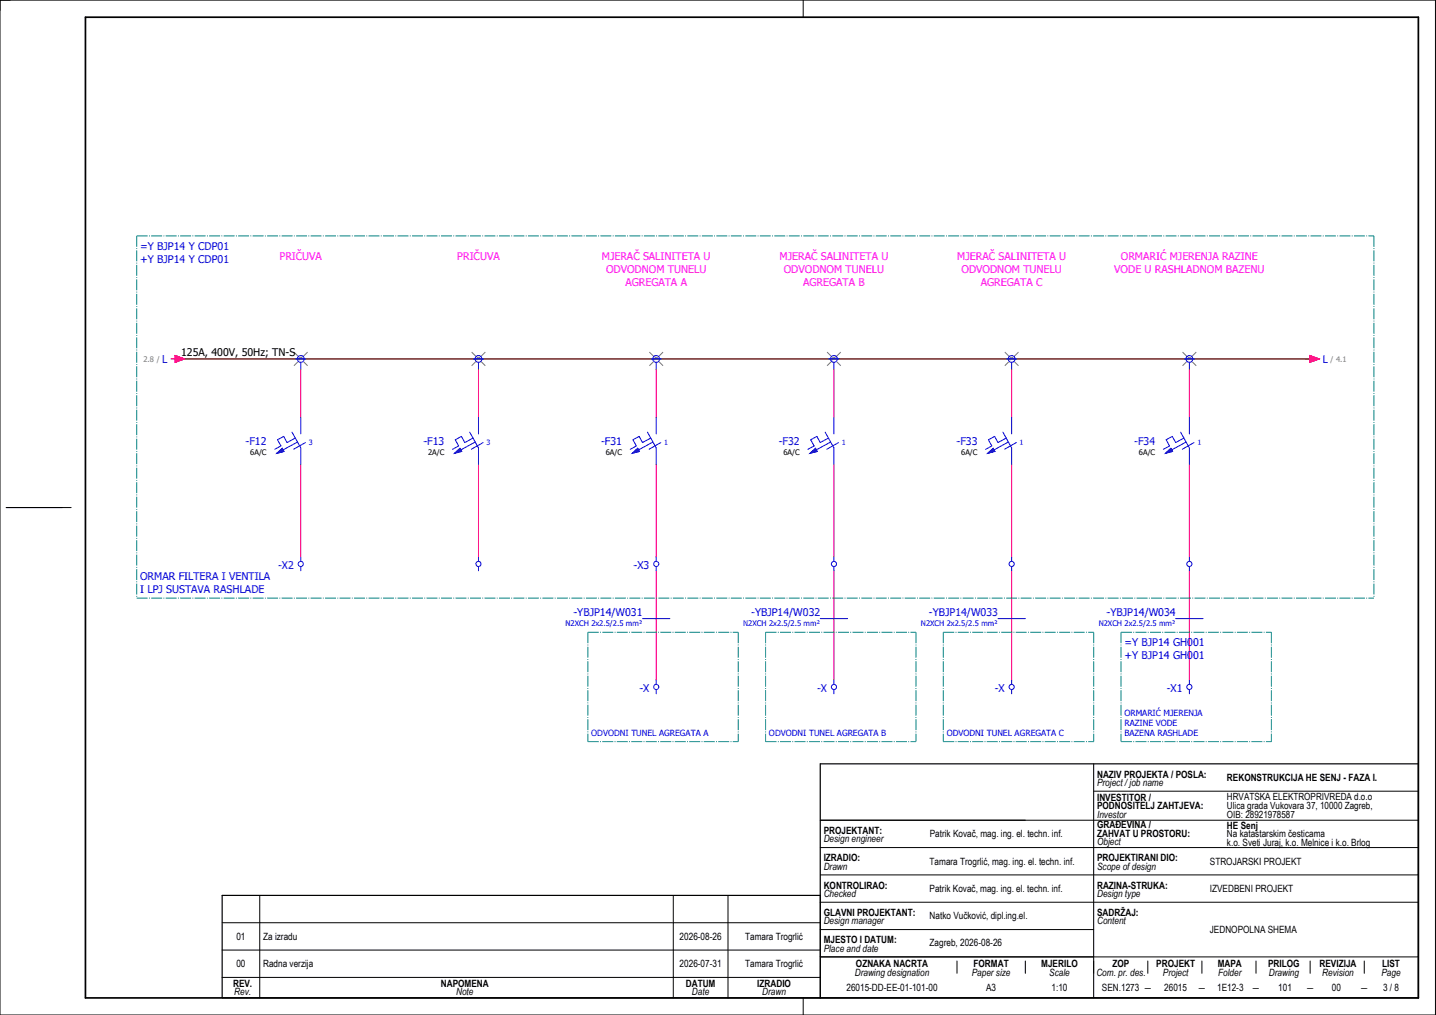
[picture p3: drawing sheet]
<svg xmlns="http://www.w3.org/2000/svg" width="420mm" height="297mm" viewBox="0 0 420 297" stroke-linecap="round" stroke-linejoin="round" font-family="sans-serif">
<g fill="none" stroke="#000" stroke-width=".29">
<path d="M0 0h420v297h-420zM235 0v5M1.8 148.5h19M320 231.5h95M320 223.5v68.5M415 223.5v68.5h-350M240 240h175M240 256h175M240 248h175M65 278h175M65 270h175M76 262v30"/>
<path d="M197 262v30M213 262v30M240 262v30M240 272h80M240 264h175M65 286h175M235 292v5M240 280h175M280 281.2v3.6M300 281.2v3.6M335.8 281.2v3.6M351.7 281.2v3.6"/>
<path d="M367.5 281.2v3.6M383.3 281.2v3.6M399.2 281.2v3.6"/>
</g>
<path d="M415 223.5h-175v68.5M240 262h-175v30" fill="none" stroke="#000" stroke-width=".35"/>
<path d="M25 5h390v287h-390z" fill="none" stroke="#000" stroke-width=".5"/>
<g fill="none" stroke="#f00" stroke-width=".29">
<path d="M50 105h1.3M51.3 104l2.7 1-2.7 1zM88 108v14.2M140 108v14.2M192 108v14.2M244 108v14.2M296 108v14.2M348 108v14.2M382 105h1.3M383.3 104l2.7 1-2.7 1zM88 135.9v27.1M140 135.9v27.1"/>
<path d="M192 135.9v27.1M244 135.9v27.1M296 135.9v27.1M348 135.9v27.1M192 167v32M244 167v32M296 167v32M348 167v32"/>
</g>
<path d="M52 105h332" fill="none" stroke="#7f3f3f" stroke-width=".5"/>
<g fill="none" stroke="#767676" stroke-width=".29" stroke-dasharray="2 2" stroke-linecap="butt">
<path d="M86 103l4 4M90 103l-4 4M138 103l4 4M142 103l-4 4M190 103l4 4M194 103l-4 4M242 103l4 4M246 103l-4 4M294 103l4 4M298 103l-4 4M346 103l4 4M350 103l-4 4"/>
<circle cx="88" cy="105" r=".5"/>
<circle cx="140" cy="105" r=".5"/>
<circle cx="192" cy="105" r=".5"/>
<circle cx="244" cy="105" r=".5"/>
<circle cx="296" cy="105" r=".5"/>
<circle cx="348" cy="105" r=".5"/>
</g>
<g fill="none" stroke="#00f" stroke-width=".29">
<path d="M86.5 105h3M88 106v2M138.5 105h3M140 106v2M190.5 105h3M192 106v2M242.5 105h3M244 106v2M294.5 105h3M296 106v2M346.5 105h3M348 106v2"/>
<path d="M81 132.6l1.6-1.4 .5 .9zM85.4 126.5l2.6 4.6v4.8M86.4 128.2l-2.4 1.3-1-1.8-1.8 1 1 1.8-1.8 1M87 129.4l-4.2 2.3M88 122.2v4.8M89.4 129.5l-3.5 2M133 132.6l1.6-1.4 .5 .9zM137.4 126.5l2.6 4.6v4.8M138.4 128.2l-2.4 1.3-1-1.8-1.8 1 1 1.8-1.8 1M139 129.4l-4.2 2.3M140 122.2v4.8M141.4 129.5l-3.5 2"/>
<path d="M185 132.6l1.6-1.4 .5 .9zM189.4 126.5l2.6 4.6v4.8M190.4 128.2l-2.4 1.3-1-1.8-1.8 1 1 1.8-1.8 1M191 129.4l-4.2 2.3M192 122.2v4.8M193.4 129.5l-3.5 2M237 132.6l1.6-1.4 .5 .9zM241.4 126.5l2.6 4.6v4.8M242.4 128.2l-2.4 1.3-1-1.8-1.8 1 1 1.8-1.8 1M243 129.4l-4.2 2.3M244 122.2v4.8M245.4 129.5l-3.5 2"/>
<path d="M289 132.6l1.6-1.4 .5 .9zM293.4 126.5l2.6 4.6v4.8M294.4 128.2l-2.4 1.3-1-1.8-1.8 1 1 1.8-1.8 1M295 129.4l-4.2 2.3M296 122.2v4.8M297.4 129.5l-3.5 2M341 132.6l1.6-1.4 .5 .9zM345.4 126.5l2.6 4.6v4.8M346.4 128.2l-2.4 1.3-1-1.8-1.8 1 1 1.8-1.8 1M347 129.4l-4.2 2.3M348 122.2v4.8M349.4 129.5l-3.5 2"/>
<path d="M88 163v1.3M88 165.8v1.2M140 163v1.3M140 165.8v1.2M192 163v1.3M192 165.8v1.2M244 163v1.3M244 165.8v1.2M296 163v1.3M296 165.8v1.2M348 163v1.3M348 165.8v1.2"/>
<path d="M188 181h8M192 199v1.3M240 181h8M244 199v1.3M292 181h8M296 199v1.3M344 181h8M348 199v1.3M192 201.8v1.2M244 201.8v1.2M296 201.8v1.2M348 201.8v1.2"/>
<circle cx="88" cy="105" r="1"/>
<circle cx="140" cy="105" r="1"/>
<circle cx="192" cy="105" r="1"/>
<circle cx="244" cy="105" r="1"/>
<circle cx="296" cy="105" r="1"/>
<circle cx="348" cy="105" r="1"/>
<circle cx="88" cy="165" r=".75"/>
<circle cx="140" cy="165" r=".75"/>
<circle cx="192" cy="165" r=".75"/>
<circle cx="244" cy="165" r=".75"/>
<circle cx="296" cy="165" r=".75"/>
<circle cx="348" cy="165" r=".75"/>
<circle cx="192" cy="201" r=".75"/>
<circle cx="244" cy="201" r=".75"/>
<circle cx="296" cy="201" r=".75"/>
<circle cx="348" cy="201" r=".75"/>
</g>
<g fill="#00f" stroke="#00f" stroke-width=".29">
<path d="M81 132.6l1.6-1.4 .5 .9z"/>
<path d="M133 132.6l1.6-1.4 .5 .9z"/>
<path d="M185 132.6l1.6-1.4 .5 .9z"/>
<path d="M237 132.6l1.6-1.4 .5 .9z"/>
<path d="M289 132.6l1.6-1.4 .5 .9z"/>
<path d="M341 132.6l1.6-1.4 .5 .9z"/>
</g>
<g fill="none" stroke="#007f7f" stroke-width=".29" stroke-dasharray="3.2 .4 .3 .4" stroke-linecap="butt">
<path d="M40 69h362M40 69v106M402 69v106M40 175h362M172 185h44M172 185v32M216 185v32M224 185h44M224 185v32M268 185v32M276 185h44M276 185v32"/>
<path d="M320 185v32M328 185h44M328 185v32M372 185v32M172 217h44M224 217h44M276 217h44M328 217h44"/>
</g>
<g fill="#f00" stroke="#f00" stroke-width=".29">
<path d="M383.3 104l2.7 1-2.7 1z"/>
<path d="M51.3 104l2.7 1-2.7 1z"/>
</g>
<g font-size="3.1" fill="#00f">
<text x="41" y="73.1">=Y BJP14 Y CDP01</text>
<text x="41" y="76.9">+Y BJP14 Y CDP01</text>
<text x="47.5" y="106.3">L</text>
<text x="387" y="106.3">L</text>
<text x="71.9" y="130.3">-F12</text>
<text x="123.9" y="130.3">-F13</text>
<text x="175.9" y="130.3">-F31</text>
<text x="227.9" y="130.3">-F32</text>
<text x="279.9" y="130.3">-F33</text>
<text x="331.9" y="130.3">-F34</text>
<text x="81.4" y="166.4">-X2</text>
<text x="185.4" y="166.4">-X3</text>
<text x="41" y="169.6">ORMAR FILTERA I VENTILA</text>
<text x="41" y="173.4">I LPJ SUSTAVA RASHLADE</text>
<text x="167.8" y="180.4">-YBJP14/W031</text>
<text x="219.8" y="180.4">-YBJP14/W032</text>
<text x="271.8" y="180.4">-YBJP14/W033</text>
<text x="323.8" y="180.4">-YBJP14/W034</text>
<text x="329" y="189.1">=Y BJP14 GH001</text>
<text x="329" y="192.9">+Y BJP14 GH001</text>
<text x="187.1" y="202.4">-X</text>
<text x="239.1" y="202.4">-X</text>
<text x="291.1" y="202.4">-X</text>
<text x="341.4" y="202.4">-X1</text>
</g>
<g font-size="3.1" fill="#f0f">
<text x="81.8" y="76.1">PRIČUVA</text>
<text x="133.8" y="76.1">PRIČUVA</text>
<text x="176.1" y="76.1">MJERAČ SALINITETA U</text>
<text x="228.1" y="76.1">MJERAČ SALINITETA U</text>
<text x="280.1" y="76.1">MJERAČ SALINITETA U</text>
<text x="327.9" y="76.1">ORMARIĆ MJERENJA RAZINE</text>
<text x="177.3" y="79.9">ODVODNOM TUNELU</text>
<text x="183" y="83.6">AGREGATA A</text>
<text x="229.3" y="79.9">ODVODNOM TUNELU</text>
<text x="235" y="83.6">AGREGATA B</text>
<text x="281.3" y="79.9">ODVODNOM TUNELU</text>
<text x="287" y="83.6">AGREGATA C</text>
<text x="326" y="79.9">VODE U RASHLADNOM BAZENU</text>
</g>
<text font-size="3.1" x="53" y="104">125A, 400V, 50Hz; TN-S</text>
<g font-size="2.9">
<text x="321" y="227.5">NAZIV PROJEKTA / POSLA:</text>
<text x="321" y="230">Project / job name</text>
<text x="359" y="228.6">REKONSTRUKCIJA HE SENJ - FAZA I.</text>
<text x="321" y="234.3">INVESTITOR /</text>
<text x="321" y="236.8">PODNOSITELJ ZAHTJEVA:</text>
<text x="321" y="239.3">Investor</text>
<text x="359" y="234.2">HRVATSKA ELEKTROPRIVREDA d.o.o</text>
<text x="359" y="236.8">Ulica grada Vukovara 37, 10000 Zagreb,</text>
<text x="359" y="239.5">OIB: 28921978587</text>
<text x="241" y="244">PROJEKTANT:</text>
<text x="272" y="245">Patrik Kovač, mag. ing. el. techn. inf.</text>
<text x="321" y="242.3">GRAĐEVINA /</text>
<text x="321" y="244.8">ZAHVAT U PROSTORU:</text>
<text x="359" y="242.6">HE Senj</text>
<text x="359" y="245.1">Na katastarskim česticama</text>
<text x="241" y="246.5">Design engineer</text>
<text x="321" y="247.3">Object</text>
<text x="359" y="247.5">k.o. Sveti Juraj, k.o. Melnice i k.o. Brlog</text>
<text x="241" y="252">IZRADIO:</text>
<text x="241" y="254.5">Drawn</text>
<text x="272" y="253">Tamara Trogrlić, mag. ing. el. techn. inf.</text>
<text x="321" y="252">PROJEKTIRANI DIO:</text>
<text x="321" y="254.5">Scope of design</text>
<text x="354" y="253.1">STROJARSKI PROJEKT</text>
<text x="241" y="260">KONTROLIRAO:</text>
<text x="241" y="262.5">Checked</text>
<text x="272" y="261">Patrik Kovač, mag. ing. el. techn. inf.</text>
<text x="321" y="260">RAZINA-STRUKA:</text>
<text x="321" y="262.5">Design type</text>
<text x="354" y="261">IZVEDBENI PROJEKT</text>
<text x="241" y="268">GLAVNI PROJEKTANT:</text>
<text x="272" y="269">Natko Vučković, dipl.ing.el.</text>
<text x="321" y="268">SADRŽAJ:</text>
<text x="69.2" y="275">01</text>
<text x="77" y="275">Za izradu</text>
<text x="198.9" y="275">2026-08-26</text>
<text x="218" y="275">Tamara Trogrlić</text>
<text x="241" y="270.5">Design manager</text>
<text x="321" y="270.5">Content</text>
<text x="354" y="273.1">JEDNOPOLNA SHEMA</text>
<text x="241" y="278.5">Place and date</text>
<text x="241" y="276">MJESTO I DATUM:</text>
<text x="272" y="276.8">Zagreb, 2026-08-26</text>
<text x="69.2" y="283">00</text>
<text x="77" y="283">Radna verzija</text>
<text x="198.9" y="283">2026-07-31</text>
<text x="218" y="283">Tamara Trogrlić</text>
<text x="250.1" y="285.6">Drawing designation</text>
<text x="250.4" y="283.1">OZNAKA NACRTA</text>
<text x="284.3" y="285.6">Paper size</text>
<text x="284.9" y="283.1">FORMAT</text>
<text x="304.7" y="283.1">MJERILO</text>
<text x="307" y="285.6">Scale</text>
<text x="320.8" y="285.6">Com. pr. des.</text>
<text x="325.5" y="283.1">ZOP</text>
<text x="338.3" y="283.1">PROJEKT</text>
<text x="340.3" y="285.6">Project</text>
<text x="356.3" y="283.1">MAPA</text>
<text x="356.4" y="285.6">Folder</text>
<text x="371.1" y="283.1">PRILOG</text>
<text x="371.3" y="285.6">Drawing</text>
<text x="386.1" y="283.1">REVIZIJA</text>
<text x="386.9" y="285.6">Revision</text>
<text x="404.2" y="285.6">Page</text>
<text x="404.4" y="283.1">LIST</text>
<text x="68.2" y="288.8">REV.</text>
<text x="68.5" y="291.3">Rev.</text>
<text x="129" y="288.8">NAPOMENA</text>
<text x="133.5" y="291.3">Note</text>
<text x="200.7" y="288.8">DATUM</text>
<text x="202.5" y="291.3">Date</text>
<text x="221.6" y="288.8">IZRADIO</text>
<text x="223" y="291.3">Drawn</text>
<text x="247.7" y="290">26015-DD-EE-01-101-00</text>
<text x="288.5" y="290.1">A3</text>
<text x="307.7" y="290">1:10</text>
<text x="322.4" y="290">SEN.1273 ―</text>
<text x="340.7" y="290">26015</text>
<text x="350.5" y="290.1">―</text>
<text x="356.1" y="290">1E12-3</text>
<text x="366.3" y="290.1">―</text>
<text x="374" y="290">101</text>
<text x="382.1" y="290.1">―</text>
<text x="389.7" y="290">00</text>
<text x="398" y="290.1">―</text>
<text x="404.7" y="290.1">3 / 8</text>
</g>
<g font-size="2.5" fill="#00f">
<text x="329" y="209.5">ORMARIĆ MJERENJA</text>
<text x="173" y="215.5">ODVODNI TUNEL AGREGATA A</text>
<text x="225" y="215.5">ODVODNI TUNEL AGREGATA B</text>
<text x="277" y="215.5">ODVODNI TUNEL AGREGATA C</text>
<text x="329" y="212.5">RAZINE VODE</text>
<text x="329" y="215.5">BAZENA RASHLADE</text>
</g>
<g font-size="2.2" fill="#7ca552">
<text x="42" y="105.9">2.8 /</text>
<text x="389.3" y="105.9">/ 4.1</text>
</g>
<g font-size="2.2">
<text x="73.2" y="133.2">6A/C</text>
<text x="125.2" y="133.2">2A/C</text>
<text x="177.2" y="133.2">6A/C</text>
<text x="229.2" y="133.2">6A/C</text>
<text x="281.2" y="133.2">6A/C</text>
<text x="333.2" y="133.2">6A/C</text>
</g>
<g font-size="2.2" fill="#00f">
<text x="165.5" y="183.3">N2XCH 2x2.5/2.5 mm²</text>
<text x="217.5" y="183.3">N2XCH 2x2.5/2.5 mm²</text>
<text x="269.5" y="183.3">N2XCH 2x2.5/2.5 mm²</text>
<text x="321.5" y="183.3">N2XCH 2x2.5/2.5 mm²</text>
</g>
<g font-size="2.1" fill="#00f">
<text x="90.3" y="130.3">3</text>
<text x="142.3" y="130.3">3</text>
<text x="194.3" y="130.3">1</text>
<text x="246.3" y="130.3">1</text>
<text x="298.3" y="130.3">1</text>
<text x="350.3" y="130.3">1</text>
</g>
</svg>
